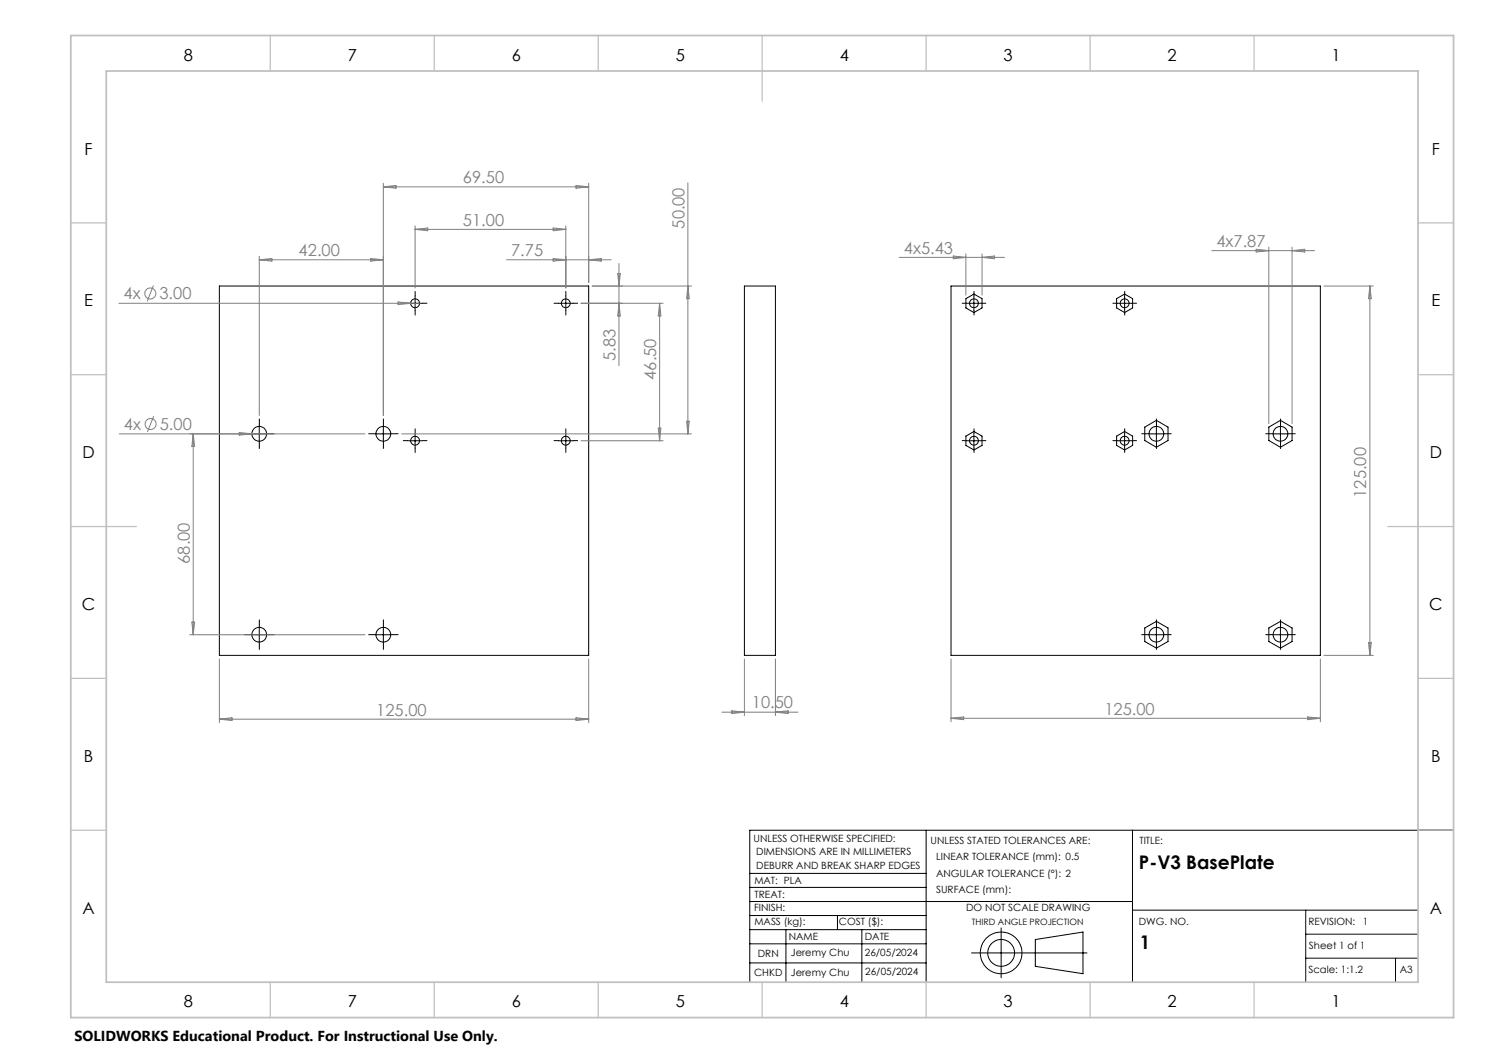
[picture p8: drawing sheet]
<svg xmlns="http://www.w3.org/2000/svg" width="420mm" height="297mm" viewBox="0 0 420 297" stroke-linecap="round" stroke-linejoin="round" font-family="sans-serif">
<g fill="none" stroke="#000" stroke-width=".28">
<path d="M61.9 80.7h104.2v104.2h-104.2zM115 85.5h4.2M117.1 83.5v4.1M157.5 85.5h4.2M159.6 83.5v4.1M210 80.7h8.7v104.2h-8.7zM268.3 80.7h104.1v104.2h-104.1zM272.5 84.2l2.2-1.3 2.3 1.3v2.7l-2.3 1.3-2.2-1.3zM272.6 85.5h4.2M274.7 83.5v4.1M315 84.2l2.2-1.3 2.3 1.3v2.7l-2.3 1.3-2.2-1.3zM315.1 85.5h4.2"/>
<path d="M317.2 83.5v4.1M71 122.4h4.2M73.1 120.3v4.2M106 122.4h4.2M108.1 120.3v4.2M115 124.3h4.2M117.1 122.2v4.2M157.5 124.3h4.2M159.6 122.2v4.2M272.5 123l2.2-1.3 2.3 1.3v2.6l-2.3 1.3-2.2-1.3zM272.6 124.3h4.2M274.7 122.2v4.2"/>
<path d="M315 123l2.2-1.3 2.3 1.3v2.6l-2.3 1.3-2.2-1.3zM315.1 124.3h4.2M317.2 122.2v4.2M322.9 120.5l3.3-1.9 3.3 1.9v3.7l-3.3 1.9-3.3-1.9zM324.1 122.4h4.2M326.2 120.3v4.2M357.9 120.5l3.3-1.9 3.3 1.9v3.7l-3.3 1.9-3.3-1.9zM359.1 122.4h4.2M361.2 120.3v4.2M71 179h4.2M73.1 176.9v4.2M106 179h4.2"/>
<path d="M108.1 176.9v4.2M322.9 177.1l3.3-1.8 3.3 1.8v3.8l-3.3 1.9-3.3-1.9zM324.1 179h4.2M326.2 176.9v4.2M357.9 177.1l3.3-1.8 3.3 1.8v3.8l-3.3 1.9-3.3-1.9zM359.1 179h4.2M361.2 176.9v4.2M261.2 234.2v42.8M319.4 234.2v42.8M400 234.2h-188.5v42.8M211.5 250.3h49.7M211.5 254.3h107.9"/>
<path d="M211.5 246.3h49.7M211.5 258.2h49.7M236.2 258.2v4M319.4 256.7h80.6M368.3 256.7v20.3M211.5 262.2h49.7M211.5 266.2h49.7M211.5 271.6h49.7M221.7 262.2v14.8M243.1 262.2v14.8M274 268.8h32.6M282.4 261.7v14.1"/>
<path d="M292 265l13.5-2.1v11.7l-13.5-2zM368.3 263.5h31.7M368.3 270.3h31.7M393.6 270.3v6.7"/>
<circle cx="117.1" cy="85.5" r="1.26"/>
<circle cx="159.6" cy="85.6" r="1.25"/>
<circle cx="274.7" cy="85.6" r="1.25"/>
<circle cx="317.2" cy="85.5" r="1.26"/>
<circle cx="73.1" cy="122.4" r="2.09"/>
<circle cx="108.1" cy="122.4" r="2.09"/>
<circle cx="117.1" cy="124.3" r="1.26"/>
<circle cx="159.6" cy="124.3" r="1.25"/>
<circle cx="274.7" cy="124.3" r="1.25"/>
<circle cx="317.2" cy="124.3" r="1.26"/>
<circle cx="326.2" cy="122.4" r="2.09"/>
<circle cx="361.2" cy="122.4" r="2.09"/>
<circle cx="73.1" cy="179" r="2.08"/>
<circle cx="108.1" cy="179" r="2.08"/>
<circle cx="326.2" cy="179" r="2.08"/>
<circle cx="361.2" cy="179" r="2.08"/>
<circle cx="282.4" cy="268.8" r="5.9"/>
<circle cx="282.4" cy="268.8" r="3.8"/>
</g>
<g fill="none" stroke="#808080" stroke-width=".28">
<path d="M108.1 51.7v65.5M108.1 52.7h58M108.1 52.7l3.6-.4v.8zM162.5 52.3l3.6 .4-3.6 .4zM166.1 51.7v28M194 51.6v70.8M73.1 73.3h35M73.1 72.3v44.9M73.1 73.3l3.6-.4v.8zM104.6 72.9l3.5 .4-3.5 .4zM117.1 63.7v17.5M117.1 64.7h42.5"/>
<path d="M117.1 64.7l3.6-.4v.8zM142.9 73.3h29.5M156 64.3l3.6 .4-3.6 .4zM156 72.9l3.6 .4-3.6 .4zM159.6 63.7v17.5M166.1 73.3l3.5-.4v.8zM174.2 77.1h.8l-.4 3.6zM174.6 74.3v28.8M253.6 72.6h29.8M268.9 72.2l3.6 .4-3.6 .4zM272.5 71.6v11.7M277 71.6v11.7"/>
<path d="M277 72.6l3.5-.4v.8zM341.8 70.7h29M354.3 70.3l3.6 .4-3.6 .4zM357.9 69.7v49.8M364.5 69.7v49.8M364.5 70.7l3.5-.4v.8zM33.5 85.5h84.8M43.3 80.5l-1.8 4.5M112.3 85.2l3.5 .3-3.5 .4zM163.9 85.5h23.1M167 80.7h28.1M174.6 85.5l.4 3.6h-.8z"/>
<path d="M186.1 85.5v38.8M186.1 85.5l.3 3.6h-.7zM194 80.7l.4 3.5h-.7zM373.4 80.7h14M386.4 80.7v104.2M386.4 80.7l.4 3.5h-.8zM43.4 117.4l-1.8 4.4M193.7 118.8h.7l-.4 3.6zM54.5 122.4v56.6M54.5 122.4l.4 3.5h-.8zM67.5 122l3.5 .4-3.5 .3zM102.9 122.4h-69.2"/>
<path d="M113.3 122.4h81.8M163.9 124.3h23.1M185.7 120.8h.7l-.3 3.5zM53.5 179h49.4M54.1 175.5h.8l-.4 3.5zM61.9 185.9v17.9M166.1 185.9v17.9M210 185.9v16M218.7 185.9v16M268.3 185.9v17.7M372.4 185.9v17.7M373.4 184.9h14"/>
<path d="M386 181.3h.8l-.4 3.6zM61.9 202.8h104.2M61.9 202.8l3.5-.3v.7zM162.5 202.5l3.6 .3-3.6 .4zM203.6 200.9h21.5M206.4 200.5l3.6 .4-3.6 .4zM218.7 200.9l3.6-.4v.8zM268.3 202.6h104.1M268.3 202.6l3.5-.4v.8zM368.9 202.2l3.5 .4-3.5 .4z"/>
<circle cx="42.4" cy="82.8" r="1.56"/>
<circle cx="42.5" cy="119.6" r="1.56"/>
</g>
<g fill="none" stroke="#000" stroke-width=".28" stroke-dasharray="15.2 1.3 1.3 1.3">
<path d="M115 85.5h-1.2M117.1 83.5v-1.3M117.1 87.6v1.3M119.2 85.5h1.2M157.5 85.5h-1.2M159.6 83.5v-1.3M159.6 87.6v1.3M161.7 85.5h1.2M272.7 85.5h-1.3M274.7 83.5v-1.3M274.7 87.6v1.3M276.8 85.5h1.3"/>
<path d="M315.2 85.5h-1.3M317.2 83.5v-1.3M317.2 87.6v1.3M319.3 85.5h1.3M71.1 122.3h-2.1M73.1 120.3v-2.1M73.1 124.4v2.1M75.2 122.3h2.1M106.1 122.3h-2.1M108.1 120.3v-2.1M108.1 124.4v2.1M110.2 122.3h2.1"/>
<path d="M115 124.3h-1.2M117.1 122.2v-1.2M117.1 126.4v1.2M119.2 124.3h1.2M157.5 124.3h-1.2M159.6 122.2v-1.2M159.6 126.4v1.2M161.7 124.3h1.2M272.7 124.3h-1.3M274.7 122.2v-1.2M274.7 126.4v1.2M276.8 124.3h1.3"/>
<path d="M315.2 124.3h-1.3M317.2 122.2v-1.2M317.2 126.4v1.2M319.3 124.3h1.3M324.1 122.3h-2.1M326.2 120.3v-2.1M326.2 124.4v2.1M328.3 122.3h2.1M359.1 122.3h-2.1M361.2 120.3v-2.1M361.2 124.4v2.1M363.3 122.3h2.1"/>
<path d="M71.1 179h-2.1M73.1 176.9v-2.1M75.2 179h2.1M106.1 179h-2.1M108.1 176.9v-2.1M110.2 179h2.1M324.1 179h-2.1M326.2 176.9v-2.1M328.3 179h2.1M359.1 179h-2.1M361.2 176.9v-2.1M363.3 179h2.1"/>
<path d="M73.1 181.1v2.1M108.1 181.1v2.1M326.2 181.1v2.1M361.2 181.1v2.1"/>
</g>
<path d="M400 234.2h10" fill="none" stroke="#000" stroke-width=".35"/>
<g fill="none" stroke="#c0c0c0" stroke-width=".35">
<path d="M76.2 10v10M122.5 10v10M168.7 10v10M215 10v18.5M261.2 10v10M307.5 10v10M353.7 10v10M20 62.9h10M400 62.9h10M20 105.7h10M400 105.7h10M20 148.5h18.5"/>
<path d="M391.5 148.5h18.5M20 191.3h10M400 191.3h10M20 234.2h10M400 234.2h10M76.2 277v10M122.5 277v10M168.7 277v10M215 277v10M261.2 277v10M307.5 277v10M353.7 277v10"/>
</g>
<path d="M20 10h390v277h-390zM30 20h370v257h-370z" fill="none" stroke="#c0c0c0" stroke-width=".5"/>
<g font-size="5.3">
<text x="321.3" y="245.2">P-V3 BasePlate</text>
<text x="321.5" y="267.8">1</text>
</g>
<g font-size="4.7">
<text x="51.8" y="17.2">8</text>
<text x="98.1" y="17.2">7</text>
<text x="144.3" y="17.2">6</text>
<text x="190.6" y="17.2">5</text>
<text x="236.8" y="17.2">4</text>
<text x="283.1" y="17.2">3</text>
<text x="329.3" y="17.2">2</text>
<text x="375.6" y="17.2">1</text>
<text x="23.9" y="43.6">F</text>
<text x="403.9" y="43.6">F</text>
<text x="23.8" y="86.4">E</text>
<text x="403.8" y="86.4">E</text>
<text x="23.3" y="129.3">D</text>
<text x="403.3" y="129.3">D</text>
<text x="23.1" y="172.1">C</text>
<text x="403.1" y="172.1">C</text>
<text x="23.7" y="214.9">B</text>
<text x="403.7" y="214.9">B</text>
<text x="23.3" y="257.8">A</text>
<text x="403.3" y="257.8">A</text>
<text x="51.8" y="284.2">8</text>
<text x="98.1" y="284.2">7</text>
<text x="144.3" y="284.2">6</text>
<text x="190.6" y="284.2">5</text>
<text x="236.8" y="284.2">4</text>
<text x="283.1" y="284.2">3</text>
<text x="329.3" y="284.2">2</text>
<text x="375.6" y="284.2">1</text>
</g>
<g font-size="4.7" fill="#808080">
<text x="130.6" y="51.7">69.50</text>
<text x="130.6" y="63.7">51.00</text>
<text x="193" y="64.5" transform="rotate(-90 193 64.5)">50.00</text>
<text x="255" y="71.6">4x5.43</text>
<text x="343.1" y="69.7">4x7.87</text>
<text x="84.2" y="72.3">42.00</text>
<text x="144.2" y="72.3">7.75</text>
<text x="34.9" y="84.5">4x</text>
<text x="45" y="84.5">3.00</text>
<text x="173.6" y="101.8" transform="rotate(-90 173.6 101.8)">5.83</text>
<text x="185" y="107.1" transform="rotate(-90 185 107.1)">46.50</text>
<text x="35" y="121.3">4x</text>
<text x="45.1" y="121.3">5.00</text>
<text x="385.4" y="140.4" transform="rotate(-90 385.4 140.4)">125.00</text>
<text x="53.5" y="159" transform="rotate(-90 53.5 159)">68.00</text>
<text x="106.1" y="201.8">125.00</text>
<text x="212.1" y="199.8">10.50</text>
<text x="311.5" y="201.6">125.00</text>
</g>
<text font-size="4.1" x="21" y="293.7">SOLIDWORKS Educational Product. For Instructional Use Only.</text>
<g font-size="2.8">
<text x="212.5" y="237.4">UNLESS OTHERWISE SPECIFIED:</text>
<text x="262.5" y="238">UNLESS STATED TOLERANCES ARE:</text>
<text x="321.4" y="238">TITLE:</text>
<text x="213.3" y="245">DEBURR AND BREAK SHARP EDGES</text>
<text x="213.3" y="241.2">DIMENSIONS ARE IN MILLIMETERS</text>
<text x="264" y="242.5">LINEAR TOLERANCE (mm): 0.5</text>
<text x="212.8" y="249.3">MAT: PLA</text>
<text x="264" y="251.8">SURFACE (mm):</text>
<text x="264" y="247.3">ANGULAR TOLERANCE (°): 2</text>
<text x="212.7" y="256.9">FINISH:</text>
<text x="212.9" y="253.2">TREAT:</text>
<text x="272.5" y="256.9">DO NOT SCALE DRAWING</text>
<text x="212.8" y="261">MASS (kg):</text>
<text x="236.6" y="261">COST ($):</text>
<text x="321.2" y="261">DWG. NO.</text>
<text x="369.1" y="261">REVISION:</text>
<text x="384.4" y="261">1</text>
<text x="213.8" y="269.9">DRN</text>
<text x="222.5" y="265.2">NAME</text>
<text x="223.1" y="269.8">Jeremy Chu</text>
<text x="243.9" y="269.7">26/05/2024</text>
<text x="243.9" y="265.1">DATE</text>
<text x="369.2" y="267.8">Sheet 1 of 1</text>
<text x="212.7" y="275.4">CHKD</text>
<text x="223.1" y="275.3">Jeremy Chu</text>
<text x="244.1" y="275.1">26/05/2024</text>
<text x="369.1" y="274.5">Scale: 1:1.2</text>
<text x="394.8" y="274.5">A3</text>
</g>
<text font-size="2.5" x="274.2" y="260.9">THIRD ANGLE PROJECTION</text>
</svg>
